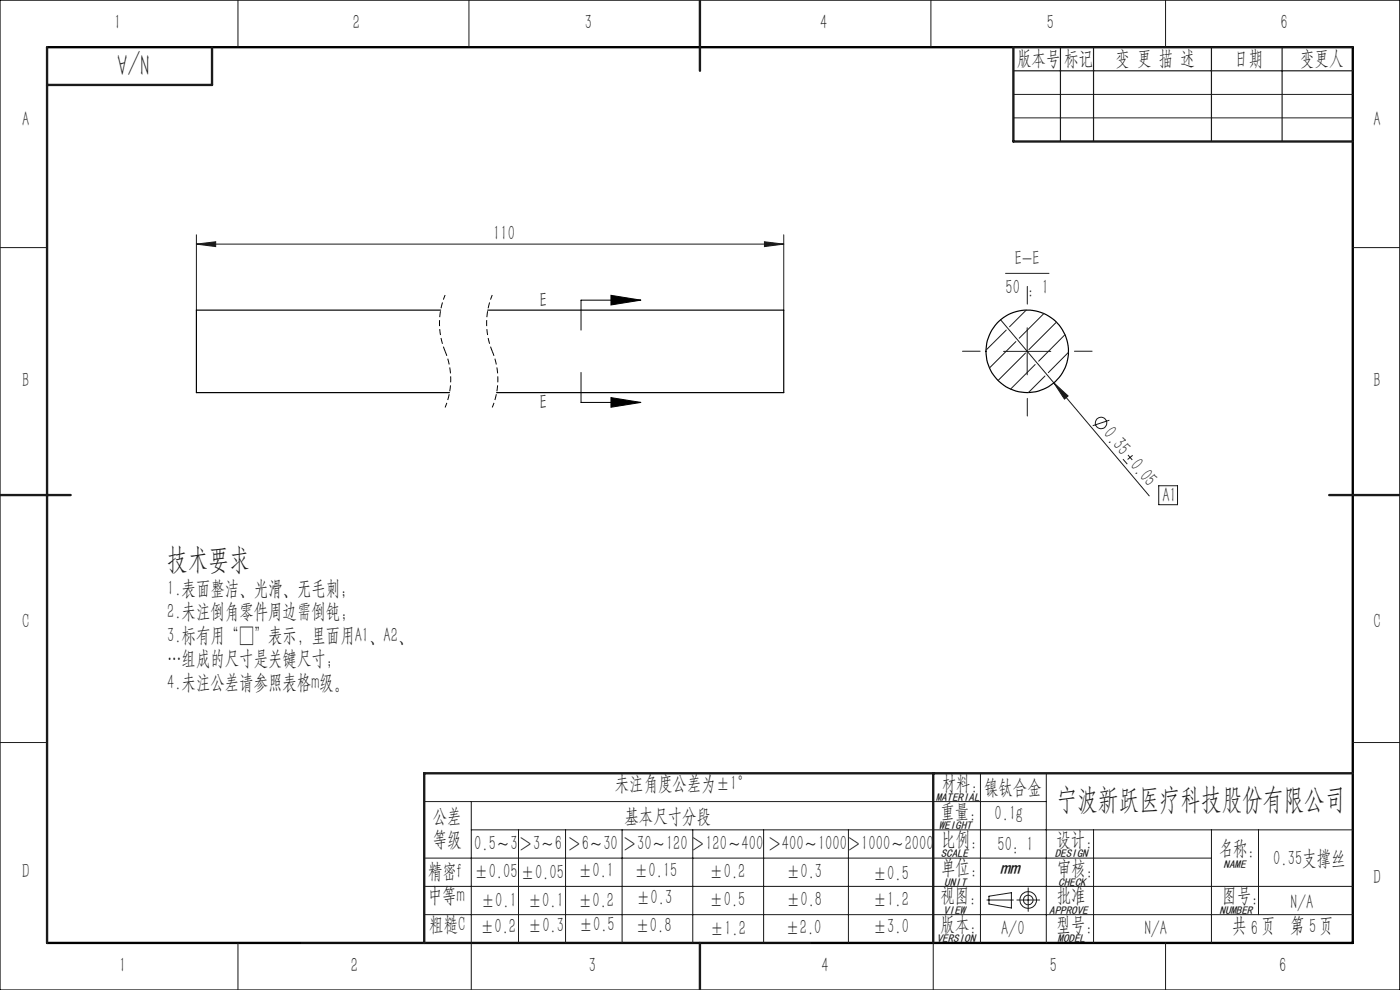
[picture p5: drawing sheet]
<svg xmlns="http://www.w3.org/2000/svg" width="297mm" height="210mm" viewBox="0 0 297 210" stroke-linecap="round" stroke-linejoin="round" font-family="sans-serif">
<g fill="none" stroke="#191924" stroke-width=".21">
<path d="M50.5 0v10M99.5 0v10M197.5 0v10M247.3 0v10M215 20h72M215 25h72M0 52.5h10M41.7 51.8l4.1-.5v1zM41.7 49.8v16M41.7 51.8h124.6M162.2 51.3l4.1 .5-4.1 .5zM166.3 49.8v16"/>
<path d="M213.3 58h9.2M287 52.5h10M212.3 67.8l11.3 13.4M212.9 74.5h10M217.9 69.5v10M223.6 81.2l3 2.8-.8 .7zM223.6 81.2l20.2 24M235.3 89.1l-3.5 1.2M238.2 97.4l.9 1.1M239.3 96.5l.9 1.1M240.3 96.6l-1.1 .9M245.8 103h4v4.1h-4z"/>
<path d="M0 157.5h10M287 157.5h10M90 170h132M100 176h187M100 170v40M110 176v24M120 176v24M132 176v24M147 176v24M162 176v24M180 176v24M208 164v36"/>
<path d="M222 164v36M232 176v24M257 176v24M267 176v18M90 182h167M90 188h197M90 194h197M209.4 190.9h5.6M209.8 190.1l4.8-.7v3.2l-4.8-.8zM215.7 190.9h4.9M218.1 188.3v5M50.5 200v10"/>
<path d="M198 200v10M247.3 200v10"/>
<circle cx="233.6" cy="89.7" r="1.22"/>
<circle cx="218.1" cy="190.9" r="1.77"/>
<circle cx="218.1" cy="190.9" r="1.03"/>
</g>
<path d="M123.3 79v6.4h12.7M129.6 62.6l6.4 1.1-6.4 1zM136 63.7h-12.7v6.3M129.6 84.3l6.4 1.1-6.4 1z" fill="none" stroke="#000" stroke-width=".21"/>
<path d="M94.4 62.6a15.5 15.5 0 0 0 0 11.9M94.4 74.5a15.5 15.5 0 0 1 0 11.9M104.4 62.6a15.5 15.5 0 0 0 0 11.9M104.4 74.5a15.5 15.5 0 0 1 0 11.9" fill="none" stroke="#000" stroke-width=".21" stroke-dasharray="1.3 .6" stroke-dashoffset=".2" stroke-linecap="butt"/>
<path d="M207.9 74.5h-3.7M217.9 64.5v-3.7M227.9 74.5h3.8M217.9 84.5v3.8" fill="none" stroke="#191924" stroke-width=".21" stroke-dasharray="30.5 1.3 1.3 1.3"/>
<path d="M0 0h297v210h-297z" fill="none" stroke="#000" stroke-width=".25"/>
<path d="M10 10h277v190h-277" fill="none" stroke="#000" stroke-width=".5"/>
<path d="M215 10h72M215 15h72M225 10v20M232 10v20M257 10v20M272 10v20M64 200h108" fill="none" stroke="#191924" stroke-width=".25"/>
<path d="M10 10v190M45 10v8h-35M148.5 0v15M215 10v20h72M0 105h15M282 105h15M198 164v36M287 164h-197v36M148.5 200v10" fill="none" stroke="#191924" stroke-width=".5"/>
<path d="M129.6 62.6l6.4 1.1-6.4 1zM129.6 84.3l6.4 1.1-6.4 1z" fill="#000"/>
<g fill="#191924">
<path d="M223.6 81.2l3 2.8-.8 .7z"/>
<path d="M41.7 51.8l4.1-.5v1zM162.2 51.3l4.1 .5-4.1 .5z"/>
</g>
<g fill="none" stroke="#000" stroke-width=".25">
<path d="M93.5 65.8h-51.8v17.5h53.7M103.5 65.8h62.8v17.5h-61"/>
<circle cx="217.9" cy="74.5" r="8.8"/>
</g>
<path d="M213.5 70l-4.3 4.3M215.5 72.5l-5.6 5.6M217.6 74.9l-5.9 5.8M217.7 65.8l-3.5 3.5M219.6 77.3l-5.2 5.2M221.4 66.5l-5.2 5.2M221.7 79.8l-3.5 3.5M224.1 68.3l-5.8 5.9M225.9 71l-5.6 5.6M226.7 74.7l-4.3 4.3" fill="none" stroke="#191924" stroke-width=".21"/>
<g font-size="6.3" fill="#191924">
<text x="31.7" y="11.5" transform="rotate(-180 31.7 11.5)">N/A</text>
<text x="35.5" y="120.8">技术要求</text>
<text x="224.1" y="171.6">宁波新跃医疗科技股份有限公司</text>
</g>
<g font-size="4.4" fill="#191924">
<text x="24.2" y="6.2">1</text>
<text x="74.9" y="6.2">2</text>
<text x="124.1" y="6.2">3</text>
<text x="174" y="6.2">4</text>
<text x="222.1" y="6.2">5</text>
<text x="271.6" y="6.2">6</text>
<text x="215.8" y="13.8">版本号</text>
<text x="225.7" y="13.8">标记</text>
<text x="236.7" y="13.8">变 更 描 述</text>
<text x="261.9" y="13.8">日期</text>
<text x="275.8" y="13.8">变更人</text>
<text x="4.7" y="26.7">A</text>
<text x="291.4" y="26.7">A</text>
<text x="104.7" y="50.9">110</text>
<text x="215.3" y="56.3">E-E</text>
<text x="213.3" y="62.5">50 : 1</text>
<text x="4.7" y="82">B</text>
<text x="291.4" y="82">B</text>
<text x="233.9" y="92.1" transform="rotate(50 233.9 92.1)">0.35</text>
<text x="239.5" y="98.8" transform="rotate(50 239.5 98.8)">0.05</text>
<text x="246.6" y="106.4">A1</text>
<text x="35.5" y="126.1">1.表面整洁、光滑、无毛刺；</text>
<text x="35.5" y="131.1">2.未注倒角零件周边需倒钝;</text>
<text x="4.7" y="133.3">C</text>
<text x="35.5" y="136.1">3.标有用“□”表示，里面用A1、A2、</text>
<text x="291.4" y="133.3">C</text>
<text x="35.5" y="141.1">…组成的尺寸是关键尺寸;</text>
<text x="35.5" y="146.1">4.未注公差请参照表格m级。</text>
<text x="130.4" y="167.7">未注角度公差为±1°</text>
<text x="199.8" y="167.5">材料:</text>
<text x="199.5" y="173.5">重量：</text>
<text x="208.8" y="168.4">镍钛合金</text>
<text x="211" y="174">0.1g</text>
<text x="91.8" y="174.5">公差</text>
<text x="91.8" y="179.5">等级</text>
<text x="132.5" y="174.5">基本尺寸分段</text>
<text x="199.7" y="179.5">比例:</text>
<text x="224.1" y="179.4">设计:</text>
<text x="100.6" y="180.4">0.5～3</text>
<text x="110" y="180.4">＞3～6</text>
<text x="120.4" y="180.4">＞6～30</text>
<text x="122.6" y="185.9">±0.1</text>
<text x="132.1" y="180.4">＞30～120＞120～400</text>
<text x="134.5" y="185.9">±0.15</text>
<text x="162.8" y="180.4">＞400～1000＞1000～2000</text>
<text x="199.7" y="185.3">单位:</text>
<text x="211.6" y="180.5">50：1</text>
<text x="224.2" y="185.6">审核：</text>
<text x="258.5" y="181.4">名称：</text>
<text x="270.1" y="183.5">0.35支撑丝</text>
<text x="4.7" y="186.2">D</text>
<text x="90.8" y="191.3">中等m</text>
<text x="90.8" y="186.2">精密f</text>
<text x="100.6" y="186.2">±0.05</text>
<text x="110.5" y="186.4">±0.05</text>
<text x="135" y="191.7">±0.3</text>
<text x="150.5" y="186.2">±0.2</text>
<text x="166.7" y="186.2">±0.3</text>
<text x="185.2" y="186.6">±0.5</text>
<text x="199.5" y="191.3">视图：</text>
<text x="224.2" y="191.3">批准</text>
<text x="259.3" y="191.3">图号:</text>
<text x="291.4" y="187.6">D</text>
<text x="91.1" y="197.4">粗糙C</text>
<text x="101.8" y="197.8">±0.2</text>
<text x="102" y="192.3">±0.1</text>
<text x="112" y="192.3">±0.1</text>
<text x="112" y="197.7">±0.3</text>
<text x="122.6" y="192.3">±0.2</text>
<text x="122.8" y="197.5">±0.5</text>
<text x="134.8" y="197.8">±0.8</text>
<text x="150.5" y="192.1">±0.5</text>
<text x="166.8" y="192.1">±0.8</text>
<text x="185.2" y="192.3">±1.2</text>
<text x="185.2" y="197.9">±3.0</text>
<text x="199.5" y="197.4">版本：</text>
<text x="224.1" y="197.4">型号:</text>
<text x="261.4" y="197.8">共 6页</text>
<text x="273.7" y="197.8">第 5页</text>
<text x="273.9" y="192.7">N/A</text>
<text x="150.6" y="198.3">±1.2</text>
<text x="166.6" y="198.1">±2.0</text>
<text x="212.4" y="198.3">A/0</text>
<text x="242.9" y="198.3">N/A</text>
<text x="25.3" y="206.1">1</text>
<text x="74.4" y="206.1">2</text>
<text x="124.9" y="206.1">3</text>
<text x="174.3" y="206.1">4</text>
<text x="222.7" y="206.1">5</text>
<text x="271.4" y="206.1">6</text>
</g>
<g font-size="4.4">
<text x="114.5" y="65.1">E</text>
<text x="114.5" y="86.8">E</text>
</g>
<text font-size="4.2" fill="#191924" x="212.2" y="185.3">mm</text>
<g font-size="2.4" fill="#191924">
<text x="198.5" y="169.9">MATERIAL</text>
<text x="199.2" y="175.9">WEIGHT</text>
<text x="199.6" y="181.8">SCALE</text>
<text x="223.8" y="181.8">DESIGN</text>
<text x="259.6" y="184.2">NAME</text>
<text x="200.3" y="187.9">UNIT</text>
<text x="224.5" y="187.9">CHECK</text>
<text x="200.1" y="193.8">VIEW</text>
<text x="222.6" y="193.8">APPROVE</text>
<text x="258.7" y="194">NUMBER</text>
<text x="198.7" y="199.9">VERSION</text>
<text x="224.4" y="199.8">MODEL</text>
</g>
</svg>
